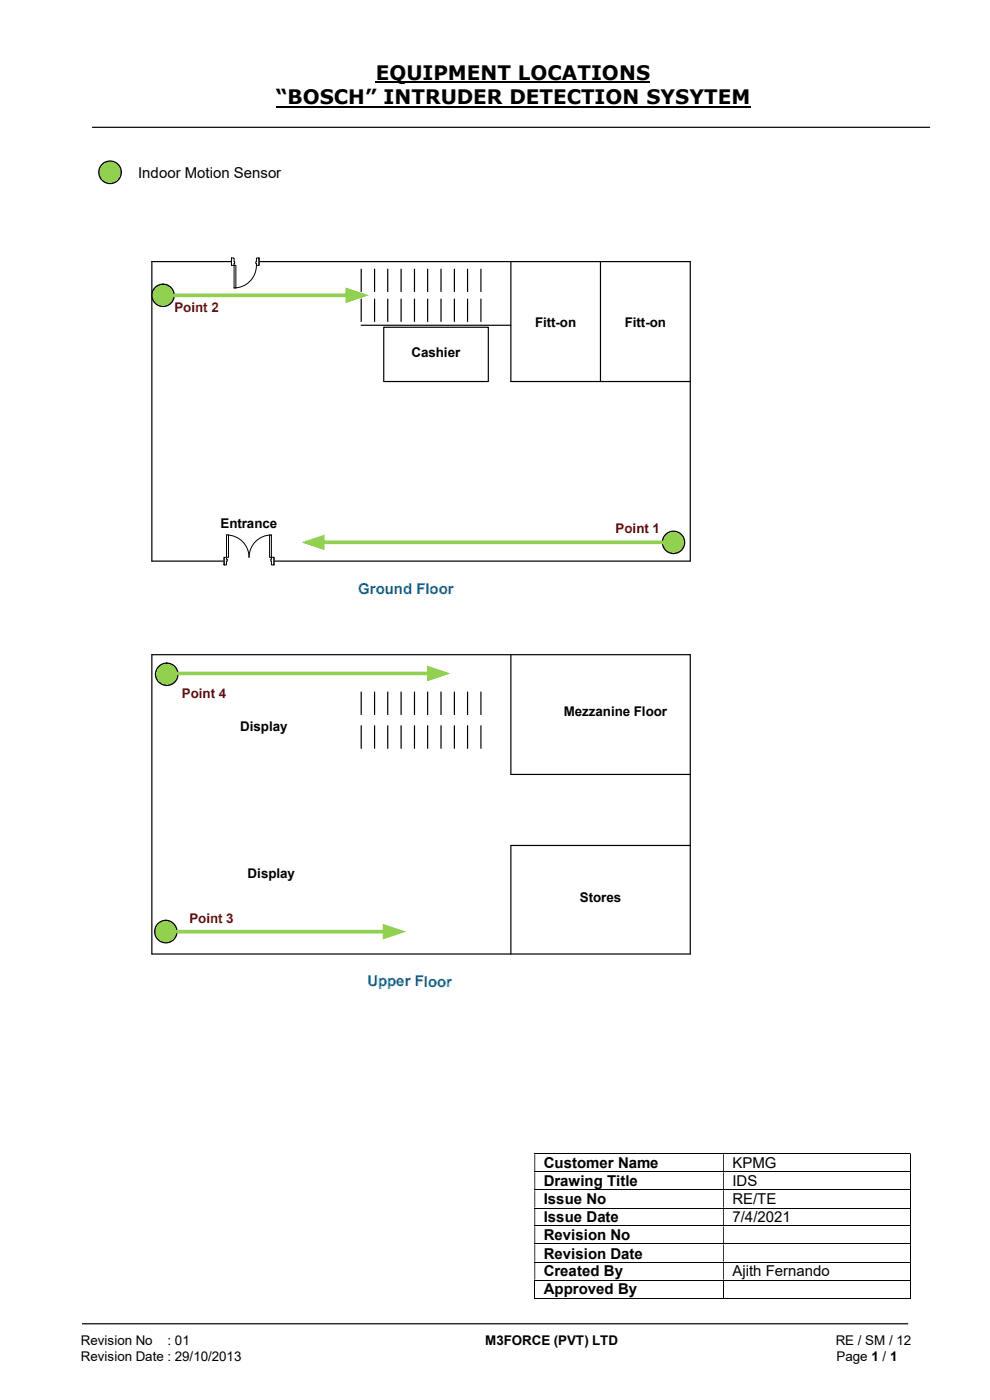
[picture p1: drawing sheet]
<svg xmlns="http://www.w3.org/2000/svg" width="210mm" height="297mm" viewBox="0 0 210 297" stroke-linecap="round" stroke-linejoin="round" font-family="sans-serif">
<path d="M79.7 17.5h58.2M58.5 22.6h100.7" fill="none" stroke="#000" stroke-width=".42"/>
<path d="M19.5 27h177.8M17.4 280.8h175.3" fill="none" stroke="#000" stroke-width=".25"/>
<g fill="none" stroke="#000" stroke-width=".21">
<path d="M113.4 244.8h79.7M113.4 248.6h79.7M113.4 252.4h79.7M113.4 256.3h79.7M193.2 244.9v3.6M193.2 248.7v3.6M193.2 252.5v3.7M193.2 256.4v3.6M113.4 260.1h79.7M113.4 263.9h79.7M113.4 267.8h79.7M113.4 271.6h79.7"/>
<path d="M113.4 275.4h40M113.5 271.7v3.8M153.5 271.7v3.8M153.5 275.4h39.6M193.2 260.2v3.6M193.2 264v3.7M193.2 267.8v3.7M193.2 271.7v3.8"/>
</g>
<g fill="#000">
<path d="M193.1 244.7h.2v.2h-.2zM113.4 244.9h.1v3.6h-.1zM153.4 244.9h.1v3.6h-.1z" fill-rule="evenodd"/>
<path d="M193.1 248.5h.2v.2h-.2zM113.4 248.7h.1v3.6h-.1zM153.4 248.7h.1v3.6h-.1z" fill-rule="evenodd"/>
<path d="M193.1 252.3h.2v.2h-.2zM113.4 252.5h.1v3.7h-.1zM153.4 252.5h.1v3.7h-.1z" fill-rule="evenodd"/>
<path d="M193.1 256.2h.2v.2h-.2zM113.4 256.4h.1v3.6h-.1zM153.4 256.4h.1v3.6h-.1z" fill-rule="evenodd"/>
<path d="M193.1 260h.2v.2h-.2zM113.4 260.2h.1v3.6h-.1zM153.4 260.2h.1v3.6h-.1z" fill-rule="evenodd"/>
<path d="M193.1 263.8h.2v.2h-.2zM113.4 264h.1v3.7h-.1zM153.4 264h.1v3.7h-.1z" fill-rule="evenodd"/>
<path d="M193.1 267.7h.2v.1h-.2zM113.4 267.8h.1v3.7h-.1zM153.4 267.8h.1v3.7h-.1z" fill-rule="evenodd"/>
</g>
<path d="M193.1 271.5h.2v.2h-.2zM193.1 275.3h.2v.2h-.2z" fill="#000"/>
<circle cx="23.3" cy="36.6" r="2.39" fill="#92d050"/>
<g fill="none" stroke="#000" stroke-width=".25">
<path d="M32.2 55.5h114.2v63.5h-114.2zM108.4 55.5v25.4h38M127.4 55.5v25.4M76.6 69h31.8"/>
<circle cx="23.3" cy="36.6" r="2.39"/>
</g>
<path d="M81.4 69.4h22.2v11.5h-22.2z" fill="#fff"/>
<path d="M81.4 69.4h22.2v11.5h-22.2z" fill="none" stroke="#000" stroke-width=".25"/>
<path d="M47.5 118.2h10.6v1.7h-10.6z" fill="#fff"/>
<path d="M47.5 118.2h10.6v1.7h-10.6z" fill="none" stroke="#fff" stroke-width=".21"/>
<path d="M57.6 118.2v1.6h.5v-1.6zM47.5 118.2h.5v1.6h-.5z" fill-rule="evenodd" fill="#fff"/>
<path d="M48 118.6v-.4h-.5v1.6h.5v-.8M57.6 118.6v-.4h.5v1.6h-.5v-.8" fill="none" stroke="#000" stroke-width=".21"/>
<path d="M57.4 118.6v.4h.2v-.4zM48 118.6h.2v.4h-.2z" fill-rule="evenodd" fill="#fff"/>
<path d="M47.5 118.2v1.6M48 113.5a4.7 4.7 0 0 1 4.8 4.7 4.7 4.7 0 0 1 4.8-4.7M48 118.6h.2v.4h-.2M57.6 118.6h-.2v.4h.2M58.1 118.2v1.6" fill="none" stroke="#000" stroke-width=".21"/>
<path d="M48 113.5h.5v4.7h-.5z" fill="#fff"/>
<path d="M48 113.5h.5v4.7h-.5z" fill="none" stroke="#000" stroke-width=".21"/>
<path d="M57.2 113.5h.4v4.7h-.4z" fill="#fff"/>
<path d="M57.2 113.5h.4v4.7h-.4z" fill="none" stroke="#000" stroke-width=".21"/>
<g fill="none" stroke="#000" stroke-width=".25">
<path d="M76.6 57.1v4.7M79.5 57.1v4.7M82.3 57.1v4.7M85.1 57.1v4.7M87.9 57.1v4.7M90.7 57.1v4.7M93.6 57.1v4.7M96.4 57.1v4.7M99.2 57.1v4.7M102 57.1v4.7M76.6 63.5v4.7M79.5 63.5v4.7"/>
<path d="M82.3 63.5v4.7M85.1 63.5v4.7M87.9 63.5v4.7M90.7 63.5v4.7M93.6 63.5v4.7M96.4 63.5v4.7M99.2 63.5v4.7M102 63.5v4.7"/>
</g>
<path d="M49.1 54.7h5.8v1.6h-5.8z" fill="#fff"/>
<path d="M49.1 54.7h5.8v1.6h-5.8z" fill="none" stroke="#fff" stroke-width=".21"/>
<path d="M49.1 54.7v1.6h.6v-1.6zM54.4 54.7h.5v1.6h-.5z" fill-rule="evenodd" fill="#fff"/>
<path d="M49.7 55.5v-.8h-.6v1.6h.6v-.4M54.4 55.5v-.8h.5v1.6h-.5v-.4" fill="none" stroke="#000" stroke-width=".21"/>
<path d="M49.7 55.5v.4h.1v-.4zM54.3 55.5h.1v.4h-.1z" fill-rule="evenodd" fill="#fff"/>
<path d="M49.1 54.7v1.6M49.7 55.5h.1v.4h-.1M54.4 55.5h-.1v.4h.1M54.4 56.3a4.8 4.8 0 0 1-4.7 4.8M54.9 54.7v1.6" fill="none" stroke="#000" stroke-width=".21"/>
<path d="M49.7 56.3h.3v4.8h-.3z" fill="#fff"/>
<path d="M49.7 56.3h.3v4.8h-.3z" fill="none" stroke="#000" stroke-width=".21"/>
<circle cx="34.6" cy="62.7" r="2.37" fill="#92d050"/>
<circle cx="34.6" cy="62.7" r="2.37" fill="none" stroke="#000" stroke-width=".25"/>
<path d="M37 62.7h36.7" fill="none" stroke="#92d050" stroke-width=".76"/>
<g fill="#92d050">
<path d="M73.3 61l4.9 1.7-4.9 1.6z"/>
<circle cx="142.9" cy="115.1" r="2.37"/>
</g>
<circle cx="142.9" cy="115.1" r="2.37" fill="none" stroke="#000" stroke-width=".25"/>
<path d="M68.5 115.1h72" fill="none" stroke="#92d050" stroke-width=".76"/>
<path d="M63.9 115.1l5-1.7v3.3z" fill="#92d050"/>
<g fill="none" stroke="#000" stroke-width=".25">
<path d="M32.2 138.9h114.2v63.5h-114.2zM108.4 138.9v25.4h38M76.6 146.8v4.8M76.6 154v4.7M79.5 146.8v4.8M79.5 154v4.7M82.3 146.8v4.8M82.3 154v4.7M85.1 146.8v4.8M85.1 154v4.7M87.9 146.8v4.8M87.9 154v4.7"/>
<path d="M90.7 146.8v4.8M90.7 154v4.7M93.6 146.8v4.8M93.6 154v4.7M96.4 146.8v4.8M96.4 154v4.7M99.2 146.8v4.8M99.2 154v4.7M102 146.8v4.8M102 154v4.7M146.4 179.4h-38v23"/>
</g>
<circle cx="35.4" cy="143.1" r="2.38" fill="#92d050"/>
<circle cx="35.4" cy="143.1" r="2.38" fill="none" stroke="#000" stroke-width=".25"/>
<path d="M37.8 142.9h53.3" fill="none" stroke="#92d050" stroke-width=".76"/>
<g fill="#92d050">
<path d="M90.6 141.2l5 1.7-5 1.6z"/>
<circle cx="35.2" cy="197.6" r="2.39"/>
</g>
<circle cx="35.2" cy="197.6" r="2.39" fill="none" stroke="#000" stroke-width=".25"/>
<path d="M37.5 197.7h44.1" fill="none" stroke="#92d050" stroke-width=".76"/>
<path d="M81.2 196l4.9 1.7-4.9 1.6z" fill="#92d050"/>
<g font-size="4.2">
<text x="79.7" y="17">EQUIPMENT LOCATIONS</text>
<text x="58.5" y="22.1">“BOSCH” INTRUDER DETECTION SYSYTEM</text>
</g>
<g font-size="3.2">
<text x="29.3" y="37.7">Indoor Motion Sensor</text>
<text x="115.4" y="247.9">Customer Name</text>
<text x="115.4" y="251.7">Drawing Title</text>
<text x="155.4" y="247.9">KPMG</text>
<text x="155.4" y="251.7">IDS</text>
<text x="115.4" y="255.5">Issue No</text>
<text x="155.4" y="255.5">RE/TE</text>
<text x="115.4" y="259.3">Issue Date</text>
<text x="115.4" y="263.1">Revision No</text>
<text x="155.4" y="259.3">7/4/2021</text>
<text x="115.4" y="267">Revision Date</text>
<text x="115.4" y="270.8">Created By</text>
<text x="115.4" y="274.6">Approved By</text>
<text x="155.4" y="270.8">Ajith Fernando</text>
</g>
<g font-size="3.2" fill="#0070c0">
<text x="76" y="126">Ground Floor</text>
<text x="77.9" y="209.3">Upper Floor</text>
</g>
<g font-size="2.8" fill="#c00000">
<text x="37" y="66.2">Point 2</text>
<text x="130.6" y="113.2">Point 1</text>
<text x="38.6" y="148.1">Point 4</text>
<text x="40.2" y="195.8">Point 3</text>
</g>
<g font-size="2.8">
<text x="113.5" y="69.4">Fitt-on</text>
<text x="132.5" y="69.4">Fitt-on</text>
<text x="87.3" y="75.7">Cashier</text>
<text x="46.8" y="111.9">Entrance</text>
<text x="51" y="155.2">Display</text>
<text x="119.6" y="152">Mezzanine Floor</text>
<text x="52.5" y="186.2">Display</text>
<text x="123" y="191.3">Stores</text>
<text x="17.1" y="285.4">Revision No</text>
<text x="35.5" y="285.4">: 01</text>
<text x="102.9" y="285.4">M3FORCE (PVT) LTD</text>
<text x="177.3" y="285.4">RE / SM / 12</text>
<text x="17.1" y="288.7">Revision Date : 29/10/2013</text>
<text x="177.5" y="288.7">Page 1 / 1</text>
</g>
</svg>
